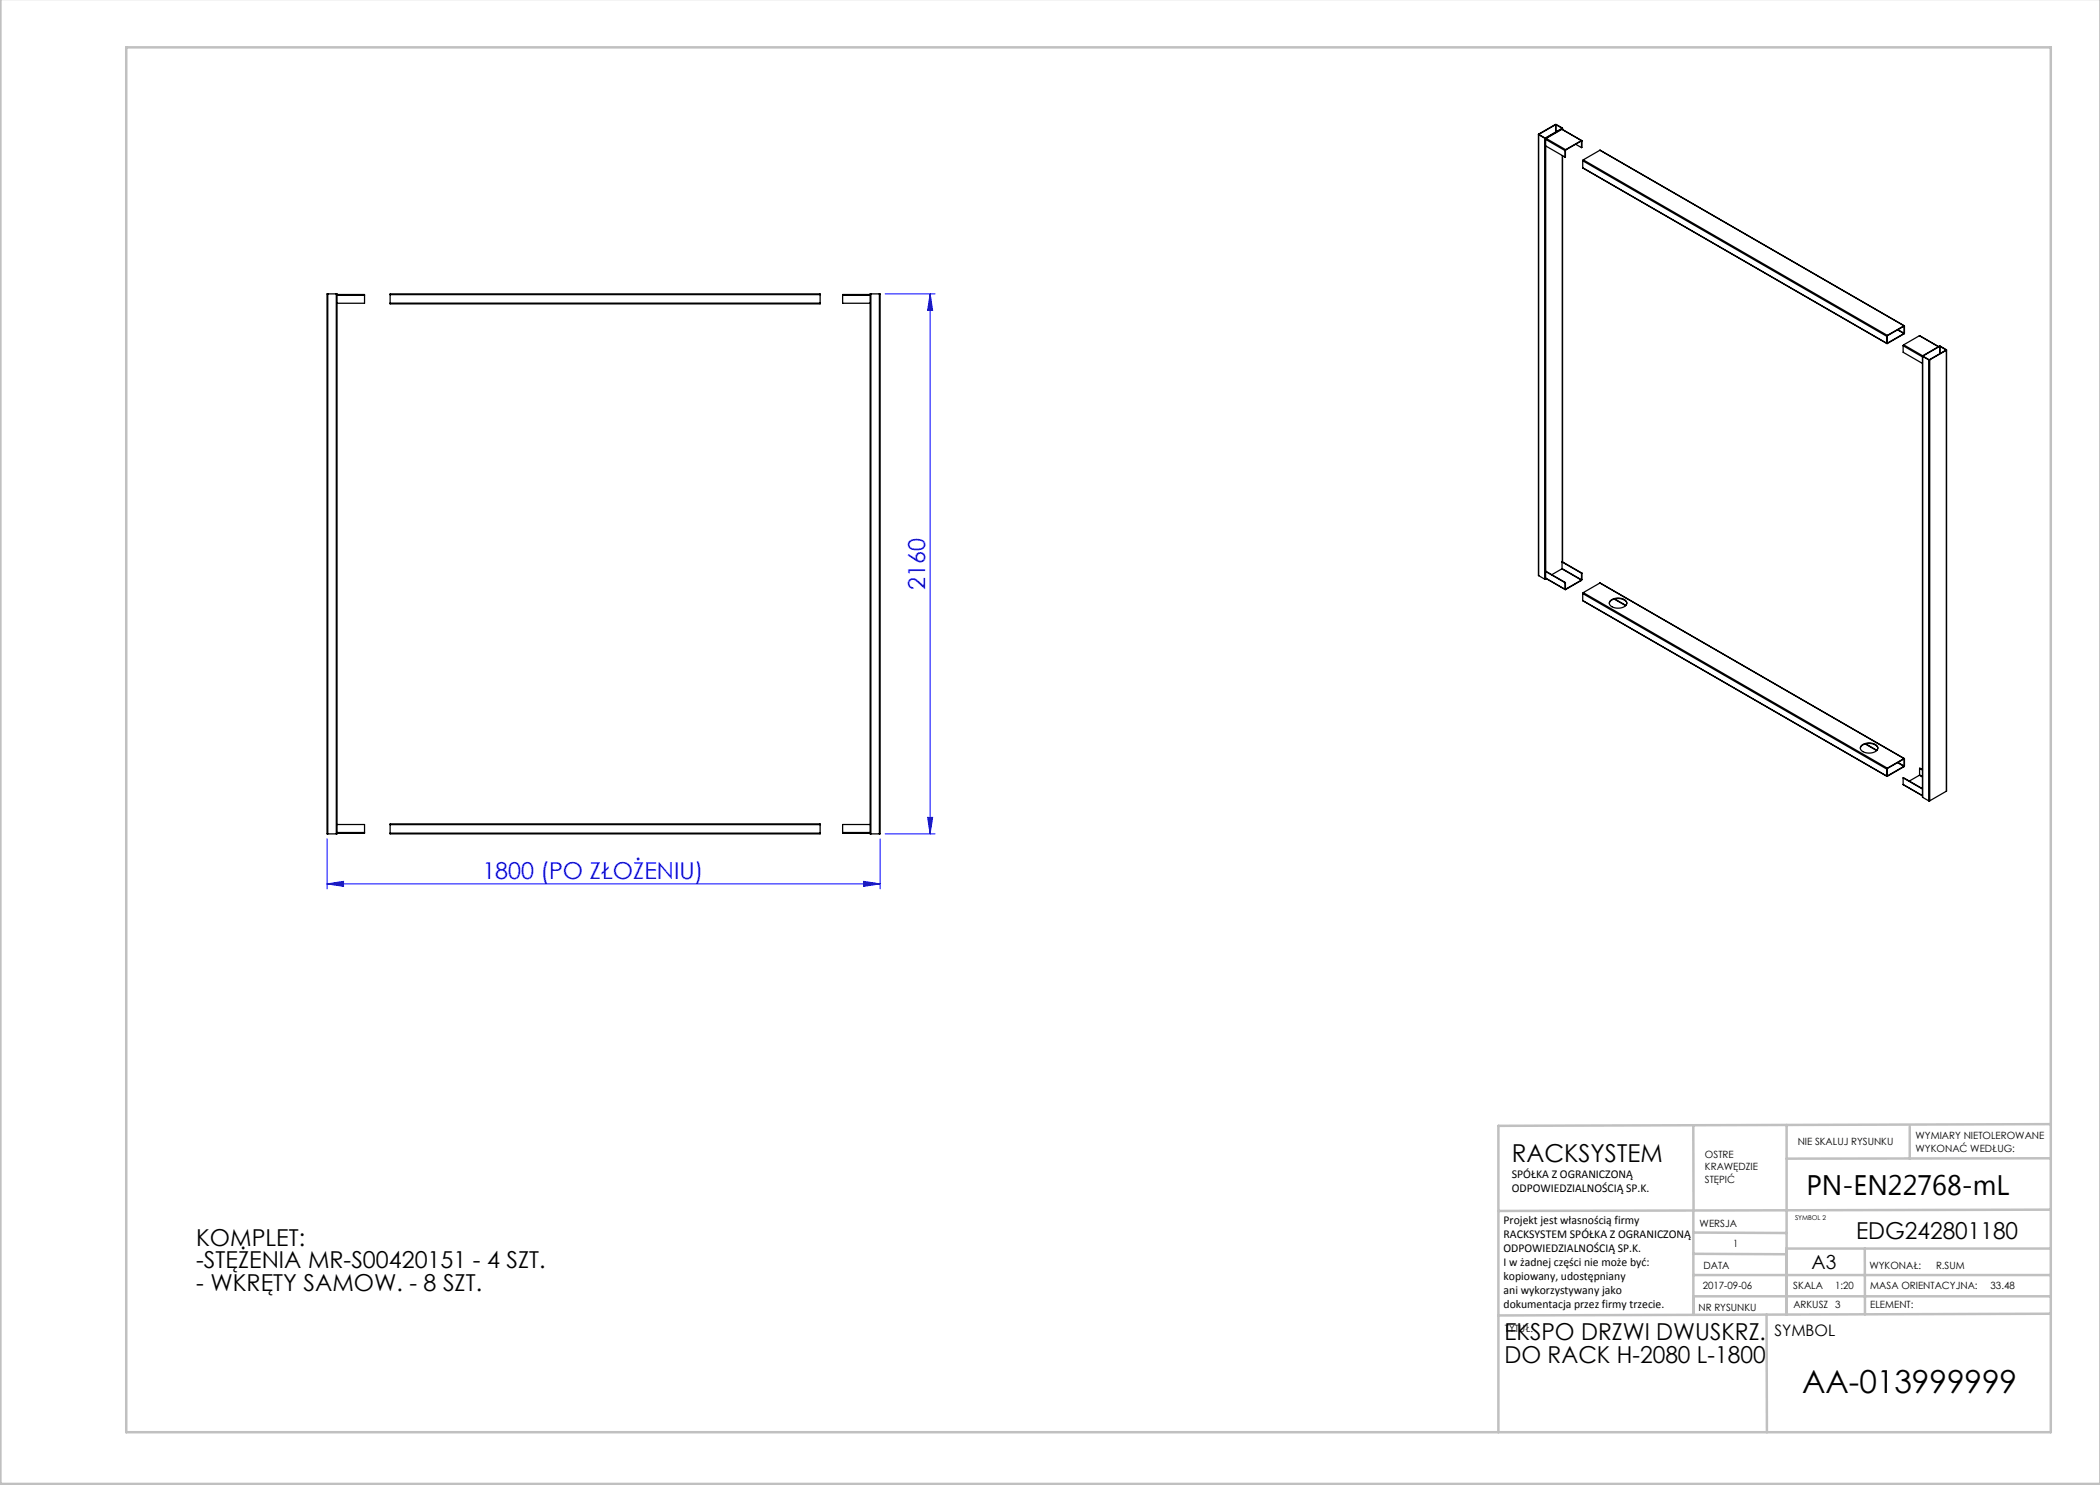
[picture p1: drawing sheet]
<svg xmlns="http://www.w3.org/2000/svg" width="420mm" height="297mm" viewBox="0 0 420 297" stroke-linecap="round" stroke-linejoin="round" font-family="sans-serif">
<path d="M177 58.8h10M186 58.8l.5 3.3h-1zM186 58.8v108M65.4 176.8l3.3-.5v1zM65.4 167.8v10M65.4 176.8h110.6M172.7 176.3l3.3 .5-3.3 .5zM176 167.8v10M177 166.8h10M185.5 163.5h1l-.5 3.3z" fill="none" stroke="#00f" stroke-width=".2"/>
<g fill="none" stroke="#c0c0c0" stroke-width=".5">
<path d="M.1 -.1v296.9h419.9M25.2 9.5h385v276.9h-385zM338.7 225.2v16.9M357.3 225v37.9M382 225.4v6.3M410.1 224.8l-110.4 .4v61.2M410.1 231.7h-52.8M338.7 259.3h71.5M338.7 255h71.5M338.7 250.8l18.6 .1M338.7 246.5l18.6 .1M338.7 242.1v20.9"/>
<path d="M373 249.7v13.2M410.1 241.9l-110.4 .3M410.2 249.7h-52.9v13.2M353.3 262.9l.1 23.5M410.2 262.7l-110.5 .4"/>
</g>
<g fill="#00f">
<path d="M172.7 176.3l3.3 .5-3.3 .5zM65.4 176.8l3.3-.5v1z"/>
<path d="M186 58.8l.5 3.3h-1zM185.5 163.5h1l-.5 3.3z"/>
</g>
<g fill="none" stroke="#000" stroke-width=".25">
<path d="M307.7 26.9v88.2M307.7 26.9l1.2 .7M307.8 26.9h.1M308.9 27.6h.2M308.9 27.6v88.2M309.1 27.9l3.9 2.2M309.1 27.9v1.3l3.9 2.2M309.1 27.6v.2M309.1 29.2v85.1M309.2 27.7l-.1 .2M309.2 27.7l3.9 2.2M311.1 24.9h.1"/>
<path d="M311.1 24.9l-3.3 2M311.1 24.9v1.5M311.2 24.9l1.2 .7M311.2 24.9v1.5M312.4 25.9l-3.2 1.8M312.4 25.9l3.9 2.2M312.4 25.6v.1M312.4 25.7l-3.3 1.9-1.3-.7M312.5 25.9h-.1M312.5 25.9l3.8 2.2M312.5 25.7v-.1l-1.4-.7-3.4 1.9v.1M312.5 25.7l-3.4 1.9"/>
<path d="M312.5 25.7v.2M312.5 31.1v81.3M313 30.1v1.3M313.1 30.1l-.1 1.3M313.1 30.1h-.1M313.1 29.9l-.1 .2M313.1 30v.1M313.1 29.9v.1M315.1 28.9l1.2 .6M316.3 28.1l.1 .1M316.3 28.2h.1M316.3 28.1l-3.2 1.8"/>
<path d="M316.3 28.1v.1M316.3 28.2l-3.2 1.8M316.3 28.2v1.3M316.4 28.2l-.1 1.3M316.4 28.2h-.1M316.5 33.5l60.9 35.2M316.5 32.2l60.9 35.1M316.5 33.5l60.9 35.1M316.5 32.2v1.3M316.7 32l-.2 .2M316.7 32l60.8 35.1M320 30.1l60.9 35.1"/>
<path d="M320 30.1l60.8 35.1M320 30.1l-3.3 1.9M65.6 58.8h-.2v108h.2M65.6 58.8h1.7M65.6 58.8v108M67.3 58.8h.1v.3M67.3 58.8v108M67.4 58.9h5.5v.2M67.4 59.1v107.4M67.4 59.1h5.5M72.9 59.1v1.6h-5.5M78 58.9v-.1h86v.1"/>
<path d="M78 58.9h86M78 58.9v1.7M164 58.9v1.7M168.5 59.1v1.6h5.5M168.5 59.1h5.5M174 58.9h-5.5v.2M174 59.1v107.4M174.2 58.8h-.2v.3M174.2 58.8v108M174.2 58.8h1.7M175.9 58.8h.1v108h-.1M175.9 58.8v108"/>
<path d="M78 60.6v.2h86v-.2M78 60.6h86M377.4 67.3v1.3M377.4 68.6h.1M377.5 67.1l-.1 .2M379.5 66l1.3 .7M379.6 65.9l1.2 .7M380.6 69.1v1.4l3.9 2.2M380.6 69.1l3.9 2.3M380.7 69l-.1 .1M380.7 69l3.8 2.2M380.8 65.2h.1l-.1 1.6-3.3 1.9-.1-.1"/>
<path d="M380.8 65.2l-3.4 2v1.4M380.8 65.2l-3.3 1.9M380.8 66.7l-3.3 1.9M380.8 65.2v.1M380.8 65.3h.1M380.8 66.6v.1M380.8 65.3v1.3M383.9 67.1l3.8 2.2M383.9 67.1l-3.2 1.9M384.5 71.2v88.3M384.5 71.2v.1M384.5 71.3l1.2 .7"/>
<path d="M384.5 71.3v88.2M384.6 71.2h.1M385.7 72h.2M385.7 72v88.2M385.9 72v88.2M387.9 69.3h.1M387.9 69.3l-3.3 1.9M387.9 69.3v1.5M388 69.3l1.2 .7M388 69.3v1.4M389.2 70l-3.3 1.9-1.3-.7M389.2 70h.1"/>
<path d="M389.3 70.1v-.2l-1.4-.7-3.4 2M389.3 70.1l-3.4 1.9M389.3 70.1v88.1M389.3 70v88.2M307.7 115.1l1.2 .7M308.9 115.8h.2M309.1 115.6l.1 .1M309.1 115.6l3.9 2.3M309.1 114.3v1.3M309.1 114.3l4 2.2M309.1 114.3l3.9 2.2M309.1 115.7v.1"/>
<path d="M309.3 115.7l-.2 .1M312.4 113.8l-2 1.1M312.4 113.8l3.9 2.2M312.4 113.7v.1M312.4 112.4l4 2.2M312.4 112.4l3.9 2.3M312.4 113.7l3.9 2.3M312.4 112.4v1.3M313 117.9h.1M313 116.5v1.4M313.1 117.8h.1M313.1 116.5v1.4"/>
<path d="M313.1 116.5h-.1M313.1 117.8l-.1 .1M316.3 116v.1M316.3 116l-3.2 1.8M316.3 116.1l-3.2 1.8M316.3 116h.1M316.3 114.7v1.3M316.4 115.9l-.1 .2M316.4 114.6v1.3M316.4 115.9l-.1 .1M316.4 114.6l-.1 .1M316.5 118.7v1.4"/>
<path d="M316.5 118.7l60.9 35.1M316.7 118.5l-.2 .2M316.7 118.5l60.8 35.1M320 116.6l60.9 35.1M320 116.6l60.8 35.1M320 116.6l-3.3 1.9M322.8 119.8l2.3 1.3M322.9 119.8l2.3 1.3M316.5 120.1l60.9 35.2M316.5 120.1l60.9 35.1M321.9 120.7a2.1 2.1 0 0 1 3-.7l.3 .3 .2 .4M322.1 120.1a2.3 2.3 0 0 1 3.2 .3 1.42 1.42 0 0 1-1.8 1.2 1.28 1.28 0 0 1-1.6-1.2z"/>
<path d="M372.1 149.7a2.11 2.11 0 0 1 3-.7l.3 .3 .2 .4M372.3 149.1a2.3 2.3 0 0 1 3.2 .3 1.42 1.42 0 0 1-1.8 1.2 1.28 1.28 0 0 1-1.6-1.2zM373 148.8l2.3 1.3M373.1 148.8l2.3 1.3M377.4 153.8v1.4M377.4 155.2h.1M377.5 153.6l-.1 .2M379.5 152.5l1.3 .8M379.6 152.5l1.2 .7M380.6 156.9l3.9 2.3M380.6 155.6v1.3M380.6 155.6l3.9 2.2"/>
<path d="M380.6 155.6l3.9 2.1M380.6 156.9l3.9 2.2M380.8 151.7l.1 .1-.1 1.5-3.3 2-.1-.1M380.8 151.8l-3.4 1.9v1.5M380.8 151.8h.1M380.8 151.7l-3.3 1.9M380.8 153.3l-3.3 1.9M380.8 153.2v.1M380.8 151.8v1.4M383.9 155l-2 1.2M383.9 155l.6 .4M383.9 155h.1"/>
<path d="M383.9 153.7l.6 .2M383.9 153.7l.6 .3M383.9 153.7v1.3M383.9 155l.6 .3M384.5 159.5l1.2 .7M389.3 158.2l-3.4 2M65.6 166.8h1.7M67.4 166.5v.3h-.1M67.4 164.9h5.5v1.6M67.4 166.5h5.5M72.9 166.5v.2h-5.5M78 164.9v-.1h86v.1"/>
<path d="M78 166.6v.2h86v-.2M78 164.9v1.7M78 166.6h86M78 164.9h86M164 164.9v1.7M168.5 166.5v.2h5.5M168.5 166.5h5.5M174 166.5v.3h.2M174 164.9h-5.5v1.6M174.2 166.8h1.7M385.7 160.2h.2"/>
</g>
<text font-size="6.3" x="360.4" y="278.5">AA-013999999</text>
<text font-size="5.6" x="361.3" y="239.1">PN-EN22768-mL</text>
<text font-size="4.9" x="302.4" y="232.4">RACKSYSTEM</text>
<g font-size="4.7" fill="#00f">
<text x="185" y="117.9" transform="rotate(-90 185 117.9)">2160</text>
<text x="96.5" y="175.8">1800 (PO ZŁOŻENIU)</text>
</g>
<g font-size="4.7">
<text x="39.2" y="249.1">KOMPLET:</text>
<text x="371.2" y="247.8">EDG242801180</text>
<text x="39.2" y="253.7">-STĘŻENIA MR-S00420151 - 4 SZT.</text>
<text x="39.2" y="258.2">- WKRĘTY SAMOW. - 8 SZT.</text>
<text x="300.9" y="268.1">EKSPO DRZWI DWUSKRZ.</text>
<text x="300.9" y="272.6">DO RACK H-2080 L-1800</text>
</g>
<text font-size="3.9" x="362.3" y="253.8">A3</text>
<text font-size="3.2" x="354.9" y="267.2">SYMBOL</text>
<g font-size="2.4">
<text x="302.4" y="235.6">SPÓŁKA Z OGRANICZONĄ</text>
<text x="302.4" y="238.4">ODPOWIEDZIALNOŚCIĄ SP.K.</text>
<text x="300.7" y="244.7">Projekt jest własnością firmy</text>
<text x="300.7" y="247.5">RACKSYSTEM SPÓŁKA Z OGRANICZONĄ</text>
<text x="300.7" y="250.3">ODPOWIEDZIALNOŚCIĄ SP.K.</text>
<text x="300.7" y="253.1">I w żadnej części nie może być:</text>
<text x="300.7" y="256">kopiowany, udostępniany</text>
<text x="300.7" y="258.8">ani wykorzystywany jako</text>
<text x="300.7" y="261.6">dokumentacja przez firmy trzecie.</text>
</g>
<g font-size="2">
<text x="383.1" y="227.9">WYMIARY NIETOLEROWANE</text>
<text x="341" y="231.6">OSTRE</text>
<text x="359.5" y="228.9">NIE SKALUJ RYSUNKU</text>
<text x="383.1" y="230.4">WYKONAĆ WEDŁUG:</text>
<text x="341" y="234.1">KRAWĘDZIE</text>
<text x="341" y="236.6">STĘPIĆ</text>
<text x="339.9" y="245.4">WERSJA</text>
<text x="346.6" y="249.5">1</text>
<text x="340.6" y="257.7">2017-09-06</text>
<text x="340.7" y="253.8">DATA</text>
<text x="358.7" y="257.7">SKALA</text>
<text x="367" y="257.7">1:20</text>
<text x="373.9" y="253.8">WYKONAŁ:</text>
<text x="374.1" y="257.7">MASA ORIENTACYJNA:</text>
<text x="387.2" y="253.8">R.SUM</text>
<text x="398.1" y="257.7">33.48</text>
<text x="339.7" y="262.3">NR RYSUNKU</text>
<text x="358.7" y="261.7">ARKUSZ 3</text>
<text x="374.1" y="261.7">ELEMENT:</text>
<text x="301" y="266.4">TYTUŁ:</text>
</g>
<text font-size="1.3" x="359" y="244">SYMBOL 2</text>
</svg>
